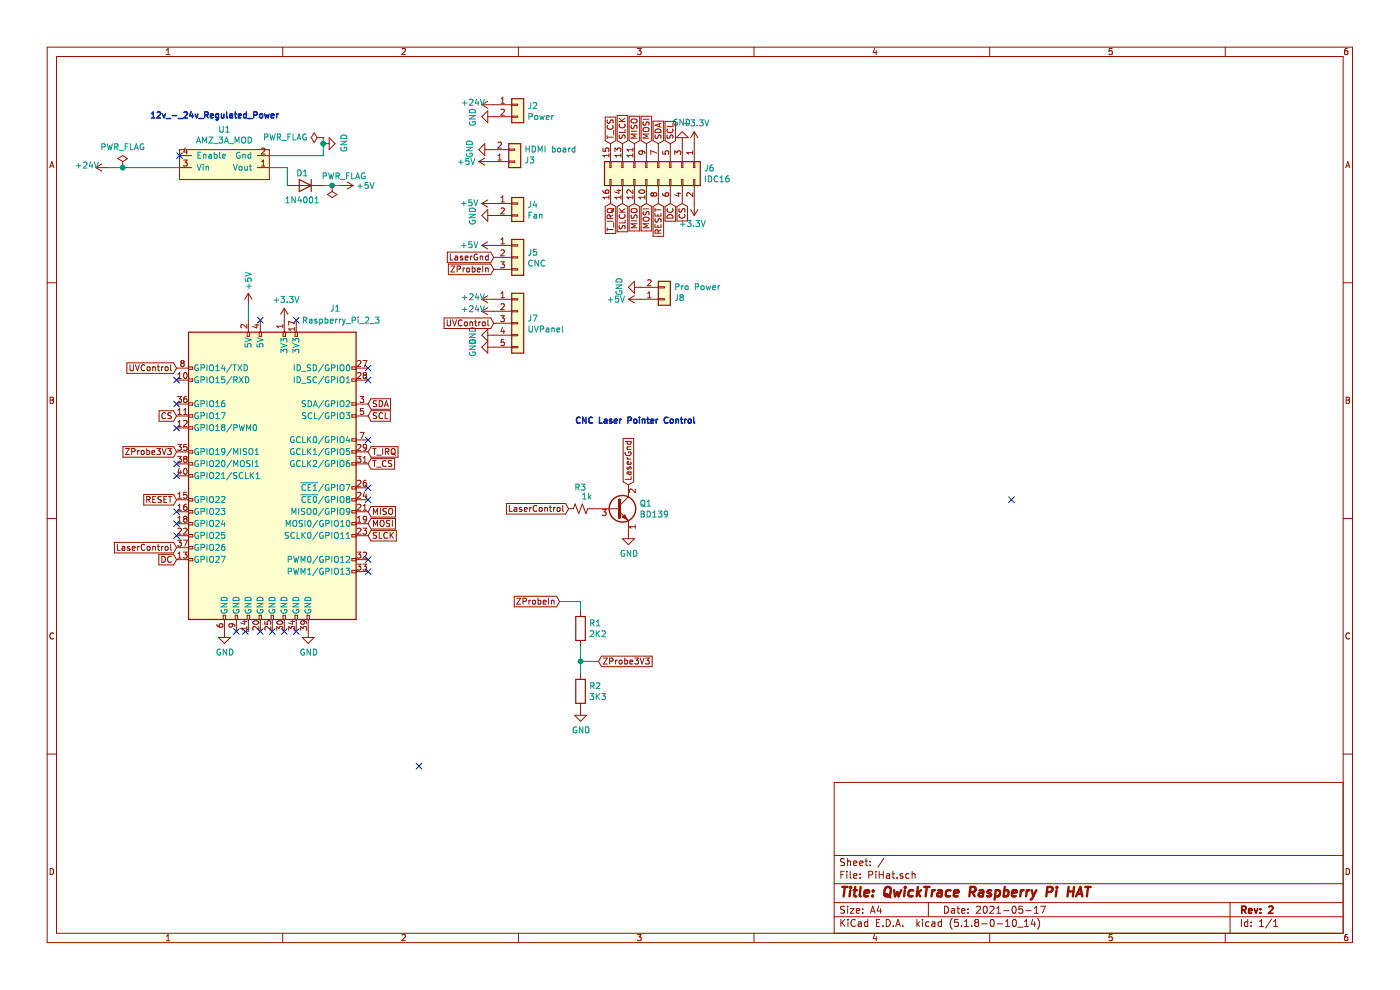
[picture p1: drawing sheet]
EESchema Schematic File Version 4
EELAYER 30 0
EELAYER END
$Descr A4 11693 8268
encoding utf-8
Sheet 1 1
Title "QwickTrace Raspberry Pi HAT"
Date "2021-05-17"
Rev "2"
Comp ""
Comment1 ""
Comment2 ""
Comment3 ""
Comment4 ""
$EndDescr
$Comp
L power:GND #PWR04
U 1 1
P 2700 1200
F 0 "#PWR04" H 2700 950 50  0001 C CNN
F 1 "GND" H 2705 1027 50  0000 C CNN
F 2 "" H 2700 1200 50  0001 C CNN
F 3 "" H 2700 1200 50  0001 C CNN
	1    2700 1200
	0    -1   -1   0   
$EndComp
Text Notes 1250 1000 0    50   ~ 10
12v_-_24v_Regulated_Power
$Comp
L Device:R_Small_US R3
U 1 1
P 4850 4250
F 0 "R3" V 5025 4200 50  0000 L CNN
F 1 "1k" V 4950 4150 50  0000 L CNN
F 2 "Resistor_THT:R_Axial_DIN0207_L6.3mm_D2.5mm_P10.16mm_Horizontal" H 4850 4250 50  0001 C CNN
F 3 "~" H 4850 4250 50  0001 C CNN
	1    4850 4250
	0    -1   -1   0   
$EndComp
Text GLabel 4750 4250 0    50   Input ~ 0
LaserControl
Text Notes 4800 3550 0    50   ~ 10
CNC Laser Pointer Control
$Comp
L power:GND #PWR016
U 1 1
P 5250 4450
F 0 "#PWR016" H 5250 4200 50  0001 C CNN
F 1 "GND" H 5255 4277 50  0000 C CNN
F 2 "" H 5250 4450 50  0001 C CNN
F 3 "" H 5250 4450 50  0001 C CNN
	1    5250 4450
	1    0    0    -1  
$EndComp
$Comp
L power:+5V #PWR05
U 1 1
P 2850 1550
F 0 "#PWR05" H 2850 1400 50  0001 C CNN
F 1 "+5V" V 2850 1675 50  0000 L CNN
F 2 "" H 2850 1550 50  0001 C CNN
F 3 "" H 2850 1550 50  0001 C CNN
	1    2850 1550
	0    1    1    0   
$EndComp
$Comp
L Diode:1N4001 D1
U 1 1
P 2550 1550
F 0 "D1" H 2575 1450 50  0000 C CNN
F 1 "1N4001" H 2575 1675 50  0000 C CNN
F 2 "Diode_THT:D_DO-41_SOD81_P10.16mm_Horizontal" H 2550 1375 50  0001 C CNN
F 3 "http://www.vishay.com/docs/88503/1n4001.pdf" H 2550 1550 50  0001 C CNN
	1    2550 1550
	-1   0    0    1   
$EndComp
$Comp
L power:PWR_FLAG #FLG02
U 1 1
P 2700 1150
F 0 "#FLG02" H 2700 1225 50  0001 C CNN
F 1 "PWR_FLAG" V 2700 1277 50  0000 L CNN
F 2 "" H 2700 1150 50  0001 C CNN
F 3 "~" H 2700 1150 50  0001 C CNN
	1    2700 1150
	0    -1   -1   0   
$EndComp
Wire Wire Line
	2700 1200 2700 1150
Wire Wire Line
	900  1400 1025 1400
Connection ~ 1025 1400
$Comp
L power:PWR_FLAG #FLG01
U 1 1
P 1025 1400
F 0 "#FLG01" H 1025 1475 50  0001 C CNN
F 1 "PWR_FLAG" H 1025 1573 50  0000 C CNN
F 2 "" H 1025 1400 50  0001 C CNN
F 3 "~" H 1025 1400 50  0001 C CNN
	1    1025 1400
	1    0    0    -1  
$EndComp
$Comp
L Connector:Raspberry_Pi_2_3 J1
U 1 1
P 2275 3975
F 0 "J1" H 2800 5375 50  0000 C CNN
F 1 "Raspberry_Pi_2_3" H 2850 5275 50  0000 C CNN
F 2 "pcb_etcher:PinSocket_2x20_P2.54mm_BacksideMount" H 2275 3975 50  0001 C CNN
F 3 "https://www.raspberrypi.org/documentation/hardware/raspberrypi/schematics/rpi_SCH_3bplus_1p0_reduced.pdf" H 2275 3975 50  0001 C CNN
	1    2275 3975
	1    0    0    -1  
$EndComp
$Comp
L power:+5V #PWR03
U 1 1
P 2075 2550
F 0 "#PWR03" H 2075 2400 50  0001 C CNN
F 1 "+5V" V 2075 2675 50  0000 L CNN
F 2 "" H 2075 2550 50  0001 C CNN
F 3 "" H 2075 2550 50  0001 C CNN
	1    2075 2550
	1    0    0    -1  
$EndComp
$Comp
L Connector_Generic:Conn_01x02 J2
U 1 1
P 4325 875
F 0 "J2" H 4405 867 50  0000 L CNN
F 1 "Power" H 4405 776 50  0000 L CNN
F 2 "Connector_JST:JST_XH_B2B-XH-A_1x02_P2.50mm_Vertical" H 4325 875 50  0001 C CNN
F 3 "~" H 4325 875 50  0001 C CNN
	1    4325 875 
	1    0    0    -1  
$EndComp
$Comp
L Connector_Generic:Conn_01x02 J4
U 1 1
P 4325 1700
F 0 "J4" H 4405 1692 50  0000 L CNN
F 1 "Fan" H 4405 1601 50  0000 L CNN
F 2 "Connector_JST:JST_XH_B2B-XH-A_1x02_P2.50mm_Vertical" H 4325 1700 50  0001 C CNN
F 3 "~" H 4325 1700 50  0001 C CNN
	1    4325 1700
	1    0    0    -1  
$EndComp
$Comp
L Connector_Generic:Conn_01x02 J3
U 1 1
P 4300 1350
F 0 "J3" H 4380 1342 50  0000 L CNN
F 1 "HDMI board" H 4380 1251 50  0000 L CNN
F 2 "Connector_JST:JST_XH_B2B-XH-A_1x02_P2.50mm_Vertical" H 4300 1350 50  0001 C CNN
F 3 "~" H 4300 1350 50  0001 C CNN
	1    4300 1350
	1    0    0    1   
$EndComp
$Comp
L power:GND #PWR010
U 1 1
P 4125 1800
F 0 "#PWR010" H 4125 1550 50  0001 C CNN
F 1 "GND" H 4130 1627 50  0000 C CNN
F 2 "" H 4125 1800 50  0001 C CNN
F 3 "" H 4125 1800 50  0001 C CNN
	1    4125 1800
	0    1    1    0   
$EndComp
$Comp
L power:GND #PWR09
U 1 1
P 4100 1250
F 0 "#PWR09" H 4100 1000 50  0001 C CNN
F 1 "GND" H 4105 1077 50  0000 C CNN
F 2 "" H 4100 1250 50  0001 C CNN
F 3 "" H 4100 1250 50  0001 C CNN
	1    4100 1250
	0    1    -1   0   
$EndComp
$Comp
L power:GND #PWR07
U 1 1
P 4125 975
F 0 "#PWR07" H 4125 725 50  0001 C CNN
F 1 "GND" H 4130 802 50  0000 C CNN
F 2 "" H 4125 975 50  0001 C CNN
F 3 "" H 4125 975 50  0001 C CNN
	1    4125 975 
	0    1    1    0   
$EndComp
$Comp
L power:+5V #PWR08
U 1 1
P 4100 1350
F 0 "#PWR08" H 4100 1200 50  0001 C CNN
F 1 "+5V" V 4100 1475 50  0000 L CNN
F 2 "" H 4100 1350 50  0001 C CNN
F 3 "" H 4100 1350 50  0001 C CNN
	1    4100 1350
	0    -1   1    0   
$EndComp
Text GLabel 4125 2150 0    50   Input ~ 0
LaserGnd
Text GLabel 1475 4575 0    50   Input ~ 0
LaserControl
NoConn ~ 3500 6400
NoConn ~ -1975 2900
Wire Wire Line
	1025 1400 1500 1400
$Comp
L jkoz_custom:AMZ_3A_MOD U1
U 1 1
P 1900 1200
F 0 "U1" H 1925 1085 50  0000 C CNN
F 1 "AMZ_3A_MOD" H 1925 1176 50  0000 C CNN
F 2 "jkoz_custom:Amazon_3A_Power_Module" H 1900 1200 50  0001 C CNN
F 3 "https://www.amazon.com/gp/product/B08JZ5FVLC" H 1900 1200 50  0001 C CNN
	1    1900 1200
	-1   0    0    1   
$EndComp
Wire Wire Line
	2775 1550 2700 1550
Wire Wire Line
	2850 1550 2775 1550
Connection ~ 2775 1550
$Comp
L power:PWR_FLAG #FLG03
U 1 1
P 2775 1550
F 0 "#FLG03" H 2775 1625 50  0001 C CNN
F 1 "PWR_FLAG" H 2675 1475 50  0000 C CNN
F 2 "" H 2775 1550 50  0001 C CNN
F 3 "~" H 2775 1550 50  0001 C CNN
	1    2775 1550
	-1   0    0    1   
$EndComp
Wire Wire Line
	2250 1300 2700 1300
Wire Wire Line
	2700 1300 2700 1200
Connection ~ 2700 1200
Wire Wire Line
	2250 1400 2400 1400
Wire Wire Line
	2400 1400 2400 1550
NoConn ~ 1500 1300
$Comp
L power:+5V #PWR0101
U 1 1
P 4125 1700
F 0 "#PWR0101" H 4125 1550 50  0001 C CNN
F 1 "+5V" V 4125 1825 50  0000 L CNN
F 2 "" H 4125 1700 50  0001 C CNN
F 3 "" H 4125 1700 50  0001 C CNN
	1    4125 1700
	0    -1   -1   0   
$EndComp
$Comp
L power:GND #PWR0103
U 1 1
P 2575 5275
F 0 "#PWR0103" H 2575 5025 50  0001 C CNN
F 1 "GND" H 2580 5102 50  0000 C CNN
F 2 "" H 2575 5275 50  0001 C CNN
F 3 "" H 2575 5275 50  0001 C CNN
	1    2575 5275
	1    0    0    -1  
$EndComp
Wire Wire Line
	2075 5275 2050 5275
$Comp
L Transistor_BJT:BD139 Q1
U 1 1
P 5150 4250
F 0 "Q1" H 5342 4296 50  0000 L CNN
F 1 "BD139" H 5342 4205 50  0000 L CNN
F 2 "Package_TO_SOT_THT:TO-126-3_Vertical" H 5350 4175 50  0001 L CIN
F 3 "http://www.st.com/internet/com/TECHNICAL_RESOURCES/TECHNICAL_LITERATURE/DATASHEET/CD00001225.pdf" H 5150 4250 50  0001 L CNN
	1    5150 4250
	1    0    0    -1  
$EndComp
Text GLabel 5250 4050 1    50   Input ~ 0
LaserGnd
NoConn ~ 3075 3075
NoConn ~ 3075 3175
NoConn ~ 3075 4075
NoConn ~ 3075 4175
NoConn ~ 3075 4775
NoConn ~ 3075 4675
NoConn ~ 1475 3175
NoConn ~ 1475 3375
NoConn ~ 1475 3575
NoConn ~ 1475 4275
NoConn ~ 1475 4375
NoConn ~ 1475 4475
NoConn ~ 2475 2675
Wire Wire Line
	2075 2550 2075 2675
NoConn ~ 2175 2675
NoConn ~ 8450 4175
$Comp
L Connector_Generic:Conn_02x08_Odd_Even J6
U 1 1
P 5500 1400
F 0 "J6" V 5504 1780 50  0000 L CNN
F 1 "IDC16" V 5595 1780 50  0000 L CNN
F 2 "Connector_IDC:IDC-Header_2x08_P2.54mm_Vertical" H 5500 1400 50  0001 C CNN
F 3 "~" H 5500 1400 50  0001 C CNN
	1    5500 1400
	0    1    1    0   
$EndComp
Text GLabel 3075 4375 2    50   Input ~ 0
MOSI
Text GLabel 3075 4275 2    50   Input ~ 0
MISO
Text GLabel 3075 4475 2    50   Input ~ 0
SLCK
Text GLabel 5700 1700 3    50   Input ~ 0
CS
Text GLabel 5100 1200 1    50   Input ~ 0
T_CS
Text GLabel 5600 1700 3    50   Input ~ 0
DC
Text GLabel 5500 1700 3    50   Input ~ 0
RESET
$Comp
L power:+3.3V #PWR0102
U 1 1
P 2375 2675
F 0 "#PWR0102" H 2375 2525 50  0001 C CNN
F 1 "+3.3V" H 2390 2848 50  0000 C CNN
F 2 "" H 2375 2675 50  0001 C CNN
F 3 "" H 2375 2675 50  0001 C CNN
	1    2375 2675
	1    0    0    -1  
$EndComp
$Comp
L power:+3.3V #PWR0105
U 1 1
P 5800 1200
F 0 "#PWR0105" H 5800 1050 50  0001 C CNN
F 1 "+3.3V" H 5815 1373 50  0000 C CNN
F 2 "" H 5800 1200 50  0001 C CNN
F 3 "" H 5800 1200 50  0001 C CNN
	1    5800 1200
	1    0    0    -1  
$EndComp
$Comp
L power:+3.3V #PWR0106
U 1 1
P 5800 1700
F 0 "#PWR0106" H 5800 1550 50  0001 C CNN
F 1 "+3.3V" H 5815 1873 50  0000 C CNN
F 2 "" H 5800 1700 50  0001 C CNN
F 3 "" H 5800 1700 50  0001 C CNN
	1    5800 1700
	-1   0    0    1   
$EndComp
Text GLabel 5300 1200 1    50   Input ~ 0
MISO
Text GLabel 5300 1700 3    50   Input ~ 0
MISO
Text GLabel 5400 1200 1    50   Input ~ 0
MOSI
Text GLabel 5400 1700 3    50   Input ~ 0
MOSI
Text GLabel 5200 1200 1    50   Input ~ 0
SLCK
Text GLabel 5200 1700 3    50   Input ~ 0
SLCK
Text GLabel 1475 3475 0    50   Input ~ 0
CS
Text GLabel 3075 3775 2    50   Input ~ 0
T_IRQ
Text GLabel 1475 4675 0    50   Input ~ 0
DC
Text GLabel 1475 4175 0    50   Input ~ 0
RESET
NoConn ~ 1475 3875
NoConn ~ 1475 3975
Text GLabel 3075 3875 2    50   Input ~ 0
T_CS
$Comp
L power:GND #PWR0107
U 1 1
P 5700 1200
F 0 "#PWR0107" H 5700 950 50  0001 C CNN
F 1 "GND" H 5705 1027 50  0000 C CNN
F 2 "" H 5700 1200 50  0001 C CNN
F 3 "" H 5700 1200 50  0001 C CNN
	1    5700 1200
	-1   0    0    1   
$EndComp
Text GLabel 5100 1700 3    50   Input ~ 0
T_IRQ
NoConn ~ 2375 5275
NoConn ~ 1975 5275
NoConn ~ 2050 5275
NoConn ~ 2175 5275
NoConn ~ 2475 5275
NoConn ~ 2275 5275
$Comp
L power:+24V #PWR0104
U 1 1
P 900 1400
F 0 "#PWR0104" H 900 1250 50  0001 C CNN
F 1 "+24V" V 915 1573 50  0000 C CNN
F 2 "" H 900 1400 50  0001 C CNN
F 3 "" H 900 1400 50  0001 C CNN
	1    900  1400
	0    -1   -1   0   
$EndComp
$Comp
L power:+24V #PWR0108
U 1 1
P 4125 875
F 0 "#PWR0108" H 4125 725 50  0001 C CNN
F 1 "+24V" V 4140 1048 50  0000 C CNN
F 2 "" H 4125 875 50  0001 C CNN
F 3 "" H 4125 875 50  0001 C CNN
	1    4125 875 
	0    -1   -1   0   
$EndComp
$Comp
L power:+5V #PWR0109
U 1 1
P 4125 2050
F 0 "#PWR0109" H 4125 1900 50  0001 C CNN
F 1 "+5V" V 4125 2175 50  0000 L CNN
F 2 "" H 4125 2050 50  0001 C CNN
F 3 "" H 4125 2050 50  0001 C CNN
	1    4125 2050
	0    -1   -1   0   
$EndComp
$Comp
L Connector_Generic:Conn_01x05 J7
U 1 1
P 4325 2700
F 0 "J7" H 4405 2742 50  0000 L CNN
F 1 "UVPanel" H 4405 2651 50  0000 L CNN
F 2 "Connector_JST:JST_XH_B5B-XH-A_1x05_P2.50mm_Vertical" H 4325 2700 50  0001 C CNN
F 3 "~" H 4325 2700 50  0001 C CNN
	1    4325 2700
	1    0    0    -1  
$EndComp
$Comp
L power:+24V #PWR0110
U 1 1
P 4125 2500
F 0 "#PWR0110" H 4125 2350 50  0001 C CNN
F 1 "+24V" V 4140 2673 50  0000 C CNN
F 2 "" H 4125 2500 50  0001 C CNN
F 3 "" H 4125 2500 50  0001 C CNN
	1    4125 2500
	0    -1   -1   0   
$EndComp
$Comp
L power:+24V #PWR0111
U 1 1
P 4125 2600
F 0 "#PWR0111" H 4125 2450 50  0001 C CNN
F 1 "+24V" V 4140 2773 50  0000 C CNN
F 2 "" H 4125 2600 50  0001 C CNN
F 3 "" H 4125 2600 50  0001 C CNN
	1    4125 2600
	0    -1   -1   0   
$EndComp
$Comp
L power:GND #PWR0112
U 1 1
P 4125 2900
F 0 "#PWR0112" H 4125 2650 50  0001 C CNN
F 1 "GND" H 4130 2727 50  0000 C CNN
F 2 "" H 4125 2900 50  0001 C CNN
F 3 "" H 4125 2900 50  0001 C CNN
	1    4125 2900
	0    1    1    0   
$EndComp
$Comp
L power:GND #PWR0113
U 1 1
P 4125 2800
F 0 "#PWR0113" H 4125 2550 50  0001 C CNN
F 1 "GND" H 4130 2627 50  0000 C CNN
F 2 "" H 4125 2800 50  0001 C CNN
F 3 "" H 4125 2800 50  0001 C CNN
	1    4125 2800
	0    1    1    0   
$EndComp
$Comp
L Connector_Generic:Conn_01x03 J5
U 1 1
P 4325 2150
F 0 "J5" H 4405 2192 50  0000 L CNN
F 1 "CNC" H 4405 2101 50  0000 L CNN
F 2 "Connector_JST:JST_XH_B3B-XH-A_1x03_P2.50mm_Vertical" H 4325 2150 50  0001 C CNN
F 3 "~" H 4325 2150 50  0001 C CNN
	1    4325 2150
	1    0    0    -1  
$EndComp
Text GLabel 4125 2250 0    50   Input ~ 0
ZProbeIn
Text GLabel 4125 2700 0    50   Input ~ 0
UVControl
Text GLabel 1475 3075 0    50   Input ~ 0
UVControl
Text GLabel 3075 3475 2    50   Input ~ 0
SCL
Text GLabel 3075 3375 2    50   Input ~ 0
SDA
Text GLabel 5500 1200 1    50   Input ~ 0
SDA
Text GLabel 5600 1200 1    50   Input ~ 0
SCL
$Comp
L Connector_Generic:Conn_01x02 J8
U 1 1
P 5550 2500
F 0 "J8" H 5630 2492 50  0000 L CNN
F 1 "Pro Power" H 5630 2401 50  0000 L CNN
F 2 "Connector_JST:JST_XH_B2B-XH-A_1x02_P2.50mm_Vertical" H 5550 2500 50  0001 C CNN
F 3 "~" H 5550 2500 50  0001 C CNN
	1    5550 2500
	1    0    0    1   
$EndComp
$Comp
L power:GND #PWR0114
U 1 1
P 5350 2400
F 0 "#PWR0114" H 5350 2150 50  0001 C CNN
F 1 "GND" H 5355 2227 50  0000 C CNN
F 2 "" H 5350 2400 50  0001 C CNN
F 3 "" H 5350 2400 50  0001 C CNN
	1    5350 2400
	0    1    -1   0   
$EndComp
$Comp
L power:+5V #PWR0115
U 1 1
P 5350 2500
F 0 "#PWR0115" H 5350 2350 50  0001 C CNN
F 1 "+5V" V 5350 2625 50  0000 L CNN
F 2 "" H 5350 2500 50  0001 C CNN
F 3 "" H 5350 2500 50  0001 C CNN
	1    5350 2500
	0    -1   1    0   
$EndComp
Text GLabel 4675 5025 0    50   Input ~ 0
ZProbeIn
$Comp
L Device:R R1
U 1 1
P 4850 5250
F 0 "R1" H 4920 5296 50  0000 L CNN
F 1 "2K2" H 4920 5205 50  0000 L CNN
F 2 "Resistor_THT:R_Axial_DIN0207_L6.3mm_D2.5mm_P10.16mm_Horizontal" V 4780 5250 50  0001 C CNN
F 3 "~" H 4850 5250 50  0001 C CNN
	1    4850 5250
	1    0    0    -1  
$EndComp
$Comp
L Device:R R2
U 1 1
P 4850 5775
F 0 "R2" H 4920 5821 50  0000 L CNN
F 1 "3K3" H 4920 5730 50  0000 L CNN
F 2 "Resistor_THT:R_Axial_DIN0207_L6.3mm_D2.5mm_P10.16mm_Horizontal" V 4780 5775 50  0001 C CNN
F 3 "~" H 4850 5775 50  0001 C CNN
	1    4850 5775
	1    0    0    -1  
$EndComp
Wire Wire Line
	4675 5025 4850 5025
Wire Wire Line
	4850 5025 4850 5100
$Comp
L power:GND #PWR0116
U 1 1
P 4850 5925
F 0 "#PWR0116" H 4850 5675 50  0001 C CNN
F 1 "GND" H 4855 5752 50  0000 C CNN
F 2 "" H 4850 5925 50  0001 C CNN
F 3 "" H 4850 5925 50  0001 C CNN
	1    4850 5925
	1    0    0    -1  
$EndComp
Text GLabel 1475 3775 0    50   Input ~ 0
ZProbe3V3
Wire Wire Line
	4850 5400 4850 5525
Wire Wire Line
	5000 5525 4850 5525
Connection ~ 4850 5525
Wire Wire Line
	4850 5525 4850 5625
Text GLabel 5000 5525 2    50   Input ~ 0
ZProbe3V3
NoConn ~ 3075 3675
$Comp
L power:GND #PWR0117
U 1 1
P 1875 5275
F 0 "#PWR0117" H 1875 5025 50  0001 C CNN
F 1 "GND" H 1880 5102 50  0000 C CNN
F 2 "" H 1875 5275 50  0001 C CNN
F 3 "" H 1875 5275 50  0001 C CNN
	1    1875 5275
	1    0    0    -1  
$EndComp
$EndSCHEMATC
